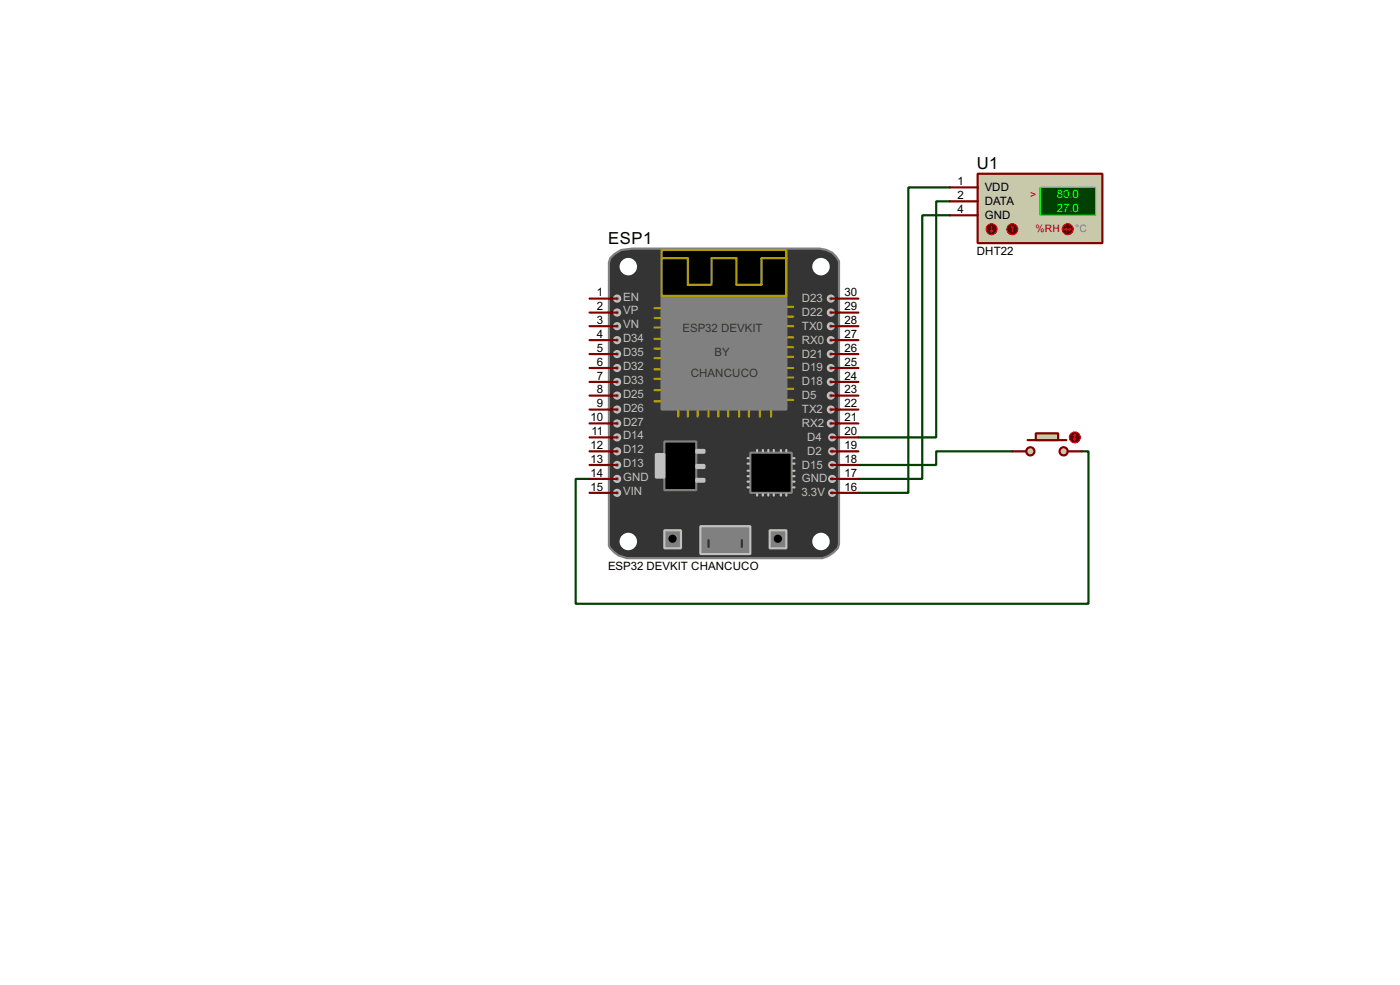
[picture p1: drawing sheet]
<svg xmlns="http://www.w3.org/2000/svg" width="256mm" height="180mm" viewBox="0 0 256 180" stroke-linecap="round" stroke-linejoin="round" font-family="sans-serif">
<path d="M174 36.9h-2.5v43.2h-14.2M174 34.3h-7.6v55.9h-9.1M174 39.4h-5v48.3h-11.7M185.5 82.6h-14v2.5h-14.2M198.2 82.6h1.2v27.9h-93.9v-22.8h2.5" fill="none" stroke="#004000" stroke-width=".4"/>
<path d="M111.8 47.3l.8-.8 1.2-.7 2.1-.3h33.3a4.4 4.4 0 0 1 4.5 2.3v51.8a3.5 3.5 0 0 1-2.3 2.3l-.7 .3h-35.8a4.5 4.5 0 0 1-3.3-2.3v-51.8z" fill-rule="evenodd" fill="#343434" stroke="#808080" stroke-width=".4"/>
<path d="M121.2 52.1h22.9v22.9h-22.9z" fill="#808080" stroke="#808080" stroke-width=".4"/>
<path d="M121.2 45.8h22.9v8.4h-22.9z" fill="#000" stroke="#b09b04" stroke-width=".4"/>
<g fill="none" stroke="#b09b04" stroke-width=".4">
<path d="M119.9 56.4h1.1M119.9 58.2h1.1M119.9 60h1.1M121.2 47.3h4.8v4.8h4.4M130.4 51.9v-4.6h4.5v4.8h4.6v-4.8h4.6v4.8M144.3 56.2h1M144.3 58h1M144.3 59.7h1M119.9 62h1.1M119.9 63.8h1.1M119.9 65.6h1.1M119.9 67.6h1.1"/>
<path d="M119.9 69.4h1.1M119.9 71.4h1.1M119.9 73.5h1.1M124.3 75.2v1.1M126 75.2v1.1M127.8 75.2v1.1M129.8 75.2v1.1M131.6 75.2v1.1M133.4 75.2v1.1M135.4 75.2v1.1M137.2 75.2v1.1M139.2 75.2v1.1"/>
<path d="M141.3 75.2v1.1M144.3 61.8h1M144.3 63.6h1M144.3 65.3h1M144.3 67.4h1M144.3 69.1h1M144.3 71.2h1M144.3 73.2h1"/>
</g>
<g fill="#feffff" stroke="#343434" stroke-width=".4">
<circle cx="150.4" cy="48.8" r="1.8"/>
<circle cx="115.1" cy="48.8" r="1.8"/>
<circle cx="150.4" cy="99.1" r="1.8"/>
<circle cx="115.1" cy="99.1" r="1.8"/>
</g>
<g fill="#808080" stroke="#c0c0c0" stroke-width=".4">
<circle cx="152.2" cy="54.7" r=".55"/>
<circle cx="152.2" cy="57.2" r=".55"/>
<circle cx="152.2" cy="59.7" r=".55"/>
<circle cx="152.2" cy="62.3" r=".55"/>
<circle cx="152.2" cy="64.8" r=".55"/>
<circle cx="152.2" cy="67.4" r=".55"/>
<circle cx="152.2" cy="69.9" r=".55"/>
<circle cx="152.2" cy="72.4" r=".55"/>
<circle cx="152.2" cy="75" r=".55"/>
<circle cx="152.2" cy="77.5" r=".55"/>
<circle cx="152.4" cy="80.1" r=".55"/>
<circle cx="152.4" cy="82.6" r=".55"/>
<circle cx="152.4" cy="85.1" r=".55"/>
<circle cx="152.4" cy="87.7" r=".55"/>
<circle cx="152.4" cy="90.2" r=".55"/>
<circle cx="113" cy="80.1" r=".55"/>
<circle cx="113" cy="82.6" r=".55"/>
<circle cx="113" cy="85.1" r=".55"/>
<circle cx="113" cy="87.7" r=".55"/>
<circle cx="113" cy="90.2" r=".55"/>
<circle cx="113" cy="67.4" r=".55"/>
<circle cx="113" cy="69.9" r=".55"/>
<circle cx="113" cy="72.4" r=".55"/>
<circle cx="113" cy="75" r=".55"/>
<circle cx="113" cy="77.5" r=".55"/>
<circle cx="113" cy="54.7" r=".55"/>
<circle cx="113" cy="57.2" r=".55"/>
<circle cx="113" cy="59.7" r=".55"/>
<circle cx="113" cy="62.3" r=".55"/>
<circle cx="113" cy="64.8" r=".55"/>
</g>
<path d="M128.3 96.3h9.2v5.1h-9.2z" fill="#808080" stroke="#c0c0c0" stroke-width=".4"/>
<path d="M129.8 98.9v1.2M135.9 98.9v1.2" fill="none" stroke="#343434" stroke-width=".4"/>
<path d="M121.7 97.1h3.1v3.3h-3.1z" fill="#808080" stroke="#c0c0c0" stroke-width=".4"/>
<circle cx="123.2" cy="98.6" r=".55" fill="#000" stroke="#000" stroke-width=".4"/>
<path d="M141 97.1h3.1v3.3h-3.1z" fill="#808080" stroke="#c0c0c0" stroke-width=".4"/>
<circle cx="142.5" cy="98.6" r=".55" fill="#000" stroke="#000" stroke-width=".4"/>
<path d="M121.7 80.8h5.9v8.9h-5.9zM137.5 82.9h7.6v7.3h-7.6z" fill="#000" stroke="#808080" stroke-width=".4"/>
<g fill="#c0c0c0" stroke="#c0c0c0" stroke-width=".4">
<path d="M120.2 83.1h1.5v4.3h-1.5z"/>
<path d="M127.6 87.7h1.5v.5h-1.5z"/>
<path d="M127.6 85.1h1.5v.6h-1.5z"/>
<path d="M127.6 82.4h1.5v.5h-1.5z"/>
</g>
<g fill="none" stroke="#c0c0c0" stroke-width=".4">
<path d="M137 89.2h.2M137 88.2h.2M137 87.2h.2M137 86.2h.2M137 84.9h.2M137 83.9h.2M138.7 82.4v.2M138.7 90.5v.2M139.8 82.4v.2M139.8 90.5v.2M140.8 82.4v.2M140.8 90.5v.2"/>
<path d="M141.8 82.4v.2M141.8 90.5v.2M143.1 82.4v.2M143.1 90.5v.2M144.1 82.4v.2M144.1 90.5v.2M145.3 89.2h.3M145.3 88.2h.3M145.3 87.2h.3M145.3 86.2h.3M145.3 84.9h.3M145.3 83.9h.3"/>
</g>
<g fill="none" stroke="#800000" stroke-width=".4">
<path d="M108 54.7h5.1M108 57.2h5.1M108 59.7h5.1M152.2 54.7h5.1M152.2 57.2h5.1M152.2 59.7h5.1M108 62.3h5.1M108 64.8h5.1M108 67.4h5.1M108 69.9h5.1M108 72.4h5.1M108 75h5.1"/>
<path d="M108 77.5h5.1M152.2 62.3h5.1M152.2 64.8h5.1M152.2 67.4h5.1M152.2 69.9h5.1M152.2 72.4h5.1M152.2 75h5.1M152.2 77.5h5.1M108 80.1h5.1M108 82.6h5.1M108 85.1h5.1M108 87.7h5.1"/>
<path d="M108 90.2h5.1M152.2 80.1h5.1M152.2 82.6h5.1M152.2 85.1h5.1M152.2 87.7h5.1M152.2 90.2h5.1"/>
</g>
<path d="M179.1 31.8h22.9v12.7h-22.9z" fill="#c8c8aa" stroke="#800000" stroke-width=".4"/>
<path d="M190.6 34.3h10.1v5.1h-10.1z" fill="#004000" stroke="#0f0" stroke-width=".2"/>
<path d="M174 36.9h5.1M174 34.3h5.1M174 39.4h5.1" fill="none" stroke="#800000" stroke-width=".4"/>
<circle cx="185.4" cy="42" r="1" fill="#400000" stroke="#f00" stroke-width=".2"/>
<path d="M185.5 41.5l-.3 .2M185.5 41.5l.2 .2M185.5 41.5v1" fill="none" stroke="#f00" stroke-width=".2"/>
<circle cx="181.6" cy="42" r="1" fill="#400000" stroke="#f00" stroke-width=".2"/>
<path d="M181.4 42.2l.3 .3M181.7 41.5v1M181.9 42.2l-.2 .3" fill="none" stroke="#f00" stroke-width=".2"/>
<circle cx="195.6" cy="42" r="1" fill="#400000" stroke="#f00" stroke-width=".2"/>
<path d="M195.1 42h1M195.1 42l.3 .2M195.4 41.7l-.3 .3M195.9 41.7l.2 .3M196.1 42l-.2 .2" fill="none" stroke="#f00" stroke-width=".2"/>
<g fill="#c8c8aa" stroke="#800000" stroke-width=".4">
<circle cx="194.8" cy="82.6" r=".75"/>
<circle cx="188.7" cy="82.6" r=".75"/>
</g>
<path d="M188.3 80.6h7.1" fill="none" stroke="#800000" stroke-width=".4"/>
<path d="M189.8 79.3h4.1v1.3h-4.1z" fill="#c8c8aa" stroke="#800000" stroke-width=".4"/>
<path d="M185.5 82.6h2.5M195.6 82.6h2.6" fill="none" stroke="#800000" stroke-width=".4"/>
<circle cx="196.9" cy="80.1" r="1" fill="#400000" stroke="#f00" stroke-width=".2"/>
<path d="M196.9 79.6v1M196.9 79.6l-.2 .2M196.9 79.6l.3 .2M196.7 80.3l.2 .3M197.2 80.3l-.3 .3" fill="none" stroke="#f00" stroke-width=".2"/>
<g font-size="3.4">
<text x="179" y="31">U1</text>
<text x="111.4" y="44.7">ESP1</text>
</g>
<g font-size="2.4">
<text x="175.4" y="33.9">1</text>
<text x="180.4" y="35">VDD</text>
<text x="175.4" y="36.5">2</text>
<text x="175.4" y="39">4</text>
<text x="180.4" y="37.6">DATA</text>
<text x="180.4" y="40.1">GND</text>
<text x="178.9" y="46.6">DHT22</text>
<text x="109.4" y="54.3">1</text>
<text x="109.4" y="56.8">2</text>
<text x="109.4" y="59.3">3</text>
<text x="154.7" y="54.3">30</text>
<text x="154.7" y="56.8">29</text>
<text x="154.7" y="59.3">28</text>
<text x="109.4" y="61.9">4</text>
<text x="109.4" y="64.4">5</text>
<text x="154.7" y="61.9">27</text>
<text x="154.7" y="64.4">26</text>
<text x="109.4" y="67">6</text>
<text x="109.4" y="69.5">7</text>
<text x="109.4" y="72">8</text>
<text x="154.7" y="67">25</text>
<text x="154.7" y="69.5">24</text>
<text x="154.7" y="72">23</text>
<text x="108.2" y="77.1">10</text>
<text x="109.4" y="74.6">9</text>
<text x="154.7" y="74.6">22</text>
<text x="154.7" y="77.1">21</text>
<text x="108.2" y="82.2">12</text>
<text x="108.4" y="79.7">11</text>
<text x="154.7" y="79.7">20</text>
<text x="154.7" y="82.2">19</text>
<text x="108.2" y="84.7">13</text>
<text x="108.2" y="87.3">14</text>
<text x="108.2" y="89.8">15</text>
<text x="154.7" y="84.7">18</text>
<text x="154.7" y="87.3">17</text>
<text x="154.7" y="89.8">16</text>
<text x="111.4" y="104.2">ESP32 DEVKIT CHANCUCO</text>
</g>
<g font-size="2.4" fill="#0f0">
<text x="193.6" y="36.3">80.0</text>
<text x="193.6" y="38.8">27.0</text>
</g>
<g font-size="2.4" fill="#c0c0c0">
<text x="114.1" y="55">EN</text>
<text x="114.1" y="57.5">VP</text>
<text x="146.9" y="55.3">D23</text>
<text x="146.9" y="57.8">D22</text>
<text x="114.1" y="60.1">VN</text>
<text x="114.1" y="62.7">D34</text>
<text x="114.1" y="65.2">D35</text>
<text x="146.9" y="60.3">TX0</text>
<text x="146.9" y="62.9">RX0</text>
<text x="146.9" y="65.5">D21</text>
<text x="114.1" y="67.7">D32</text>
<text x="114.1" y="70.2">D33</text>
<text x="146.9" y="68">D19</text>
<text x="146.9" y="70.5">D18</text>
<text x="114.1" y="72.8">D25</text>
<text x="114.1" y="75.4">D26</text>
<text x="114.1" y="77.9">D27</text>
<text x="146.9" y="73">D5</text>
<text x="146.9" y="75.6">TX2</text>
<text x="114.1" y="80.4">D14</text>
<text x="114.1" y="82.9">D12</text>
<text x="146.9" y="78.2">RX2</text>
<text x="147.9" y="80.7">D4</text>
<text x="147.9" y="83.2">D2</text>
<text x="114.1" y="85.5">D13</text>
<text x="114.1" y="88.1">GND</text>
<text x="146.9" y="85.7">D15</text>
<text x="146.9" y="88.3">GND</text>
<text x="114.1" y="90.6">VIN</text>
<text x="146.9" y="90.8">3.3V</text>
</g>
<g font-size="2.4" fill="#343434">
<text x="125" y="60.9">ESP32 DEVKIT</text>
<text x="130.9" y="65.2">BY</text>
<text x="126.5" y="69">CHANCUCO</text>
</g>
<g font-size="2.1" fill="#c00000">
<text x="188.7" y="36.3">&gt;</text>
<text x="189.7" y="42.6">%RH</text>
</g>
<text font-size="2.1" fill="#808080" x="197" y="42.6">°C</text>
</svg>
